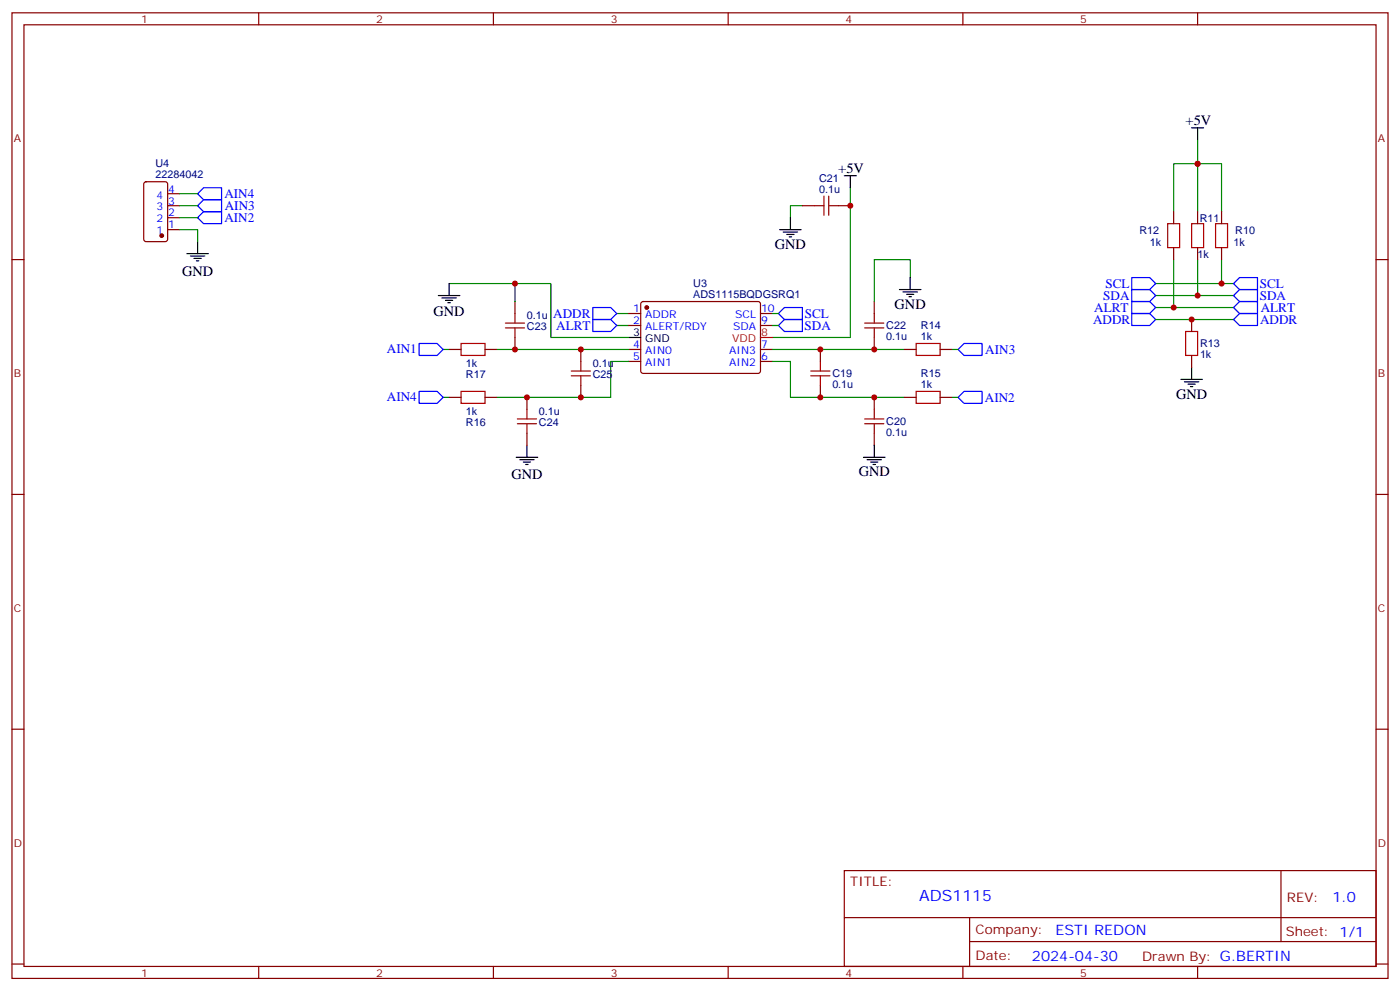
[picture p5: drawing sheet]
<svg xmlns="http://www.w3.org/2000/svg" width="412mm" height="292mm" viewBox="0 0 412 292" stroke-linecap="round" stroke-linejoin="round" font-family="sans-serif">
<g fill="none" stroke="#008700" stroke-width=".35">
<path d="M52.9 57h5.3M250.5 55.3v44.1h-23M352.8 41.2v21.1M52.9 67.6h5.3v3.6M52.9 64.1h5.3M52.9 60.6h5.3M236.4 60.6h-3.6v3.5M345.7 62.3v-14.1h14.1v14.1M345.7 76.4v14.2M352.8 76.4v10.6M359.8 76.4v7.1M132.3 83.5h19.4"/>
<path d="M151.7 88.8v-5.3h10.6v15.9h22.9M181.7 95.8h3.5M181.7 92.3h3.5M227.5 95.8h1.8M227.5 92.3h1.8M268.1 81.7v-5.3h-10.6v12.4M340.4 90.6h23M340.4 87h23M340.4 83.5h23M340.4 94.1h23M130.5 117h1.8M130.5 102.9h1.8"/>
<path d="M146.4 102.9h38.8M185.2 106.4h-5.3v10.6h-33.5M227.5 102.9h38.8M227.5 106.4h5.3v10.6h33.5M280.5 117h1.7M280.5 102.9h1.7"/>
</g>
<g fill="none" stroke="#000" stroke-width=".35">
<path d="M351 37.6h3.5M352.8 37.6v3.6M248.7 51.8h3.5M250.5 51.8v3.5M55 74.7h6.4M56.1 75.4h4.2M57.1 76.1h2.2M57.9 76.8h.7M58.2 71.2v3.5M229.7 67.6h6.3M230.7 68.3h4.2M231.8 69h2.1"/>
<path d="M232.5 69.7h.7M232.8 64.1v3.5M129.1 87h6.4M130.2 87.7h4.2M131.2 88.4h2.1M131.9 89.1h.7M132.3 83.5v3.5M185.2 99.4h3.5M264.9 85.3h6.4M266 86h4.2M267.1 86.7h2.1M267.8 87.4h.7"/>
<path d="M268.1 81.7v3.6M347.8 111.7h6.4M348.9 112.4h4.2M350 113.1h2.1M350.7 113.8h.7M351 108.2v3.5M152 134.7h6.4M153.1 135.4h4.2M154.2 136.1h2.1M154.9 136.8h.7M155.2 131.1v3.6M254.4 134.7h6.3"/>
<path d="M255.4 135.4h4.2M256.5 136.1h2.1M257.2 136.8h.7M257.5 131.1v3.6"/>
</g>
<g fill="none" stroke="#a10000" stroke-width=".35">
<path d="M242.7 57.7v5.7M244.1 57.7v5.7M239.9 60.6h2.8M244.1 60.6h2.8M344 65.9h3.5v7h-3.5zM351 65.9h3.5v7h-3.5zM358.1 65.9h3.5v7h-3.5zM148.9 96.6h5.6M148.9 95.1h5.6M151.7 92.3v2.8M151.7 96.6v2.8M254.7 96.6h5.6"/>
<path d="M254.7 95.1h5.6M257.5 92.3v2.8M257.5 96.6v2.8M349.2 97.6h3.6v7.1h-3.6zM135.8 115.3h7.1v3.5h-7.1zM135.8 101.1h7.1v3.6h-7.1zM168.3 110.7h5.6M168.3 109.3h5.6M171.1 106.4v2.9M171.1 110.7v2.8M238.8 110.7h5.7M238.8 109.3h5.7"/>
<path d="M241.7 106.4v2.9M241.7 110.7v2.8M269.9 101.1h7v3.6h-7zM269.9 115.3h7v3.5h-7zM152.4 124.8h5.6M152.4 123.4h5.6M155.2 120.5v2.9M155.2 124.8v2.8M254.7 124.8h5.6M254.7 123.4h5.6M257.5 120.5v2.9M257.5 124.8v2.8"/>
</g>
<g fill="none" stroke="#870000" stroke-width=".35">
<path d="M3.5 3.8h405.4v284.3h-405.4zM7.1 7.3h398.2v277.3h-398.2zM76.2 3.8v3.5M145.3 3.8v3.5M214.5 3.8v3.5M283.6 3.8v3.5M352.8 3.8v3.5M42.6 53.7l.4-.2h5.7l.6 .4 .1 16.5-.5 .7-5.9 .1-.6-.5-.1-16.5zM49.4 57h3.5M3.5 76.4h3.6M49.4 60.6h3.5M49.4 67.6h3.5"/>
<path d="M49.4 64.1h3.5M236.4 60.6h3.5M246.9 60.6h3.6M345.7 62.3v3.6M345.7 72.9v3.5M352.8 62.3v3.6M352.8 72.9v3.5M359.8 62.3v3.6M359.8 72.9v3.5M405.3 76.4h3.6M151.7 88.8v3.5M151.7 99.4v3.5"/>
<path d="M185.2 92.3h3.5M185.2 95.8h3.5M189 89l.4-.2h34.2l.4 .7-.1 20-.6 .5-34.1-.1-.5-.6v-19.8zM224 92.3h3.5M224 95.8h3.5M257.5 88.8v3.5M257.5 99.4v3.5M351 94.1v3.5M132.3 102.9h3.5M132.3 117h3.5M142.9 102.9h3.5M142.9 117h3.5"/>
<path d="M155.2 117v3.5M171.1 102.9v3.5M171.1 113.5v3.5M185.2 102.9h3.5M185.2 106.4h3.5M224 102.9h3.5M224 106.4h3.5M241.7 102.9v3.5M241.7 113.5v3.5M257.5 117v3.5M266.3 102.9h3.6M266.3 117h3.6"/>
<path d="M276.9 102.9h3.6M276.9 117h3.6M351 104.7v3.5M155.2 127.6v3.5M257.5 127.6v3.5M3.5 145.6h3.6M405.3 145.6h3.6M3.5 214.7h3.6M405.3 214.7h3.6M248.7 256.4h156.6v28.2h-156.6zM377.3 256.4v20.9M248.7 270.2h156.5"/>
<path d="M285.6 277.3h119.6M285.6 270.2v14.1M3.5 283.9h3.6M76.2 284.6v3.5M145.3 284.6v3.5M214.5 284.6v3.5M283.6 284.6v3.5M352.8 284.6v3.5M405.3 283.9h3.6"/>
</g>
<g fill="none" stroke="#00f" stroke-width=".35">
<path d="M58.2 57l1.8-1.7h5.3v3.5h-5.3zM58.2 64.1l1.8-1.8h5.3v3.6h-5.3zM58.2 60.6l1.8-1.8h5.3v3.5h-5.3zM174.6 94.1h5.3l1.8 1.7-1.8 1.8h-5.3zM174.6 90.6h5.3l1.8 1.7-1.8 1.8h-5.3zM229.3 92.3l1.8-1.7h5.3v3.5h-5.3zM229.3 95.8l1.8-1.7h5.3v3.5h-5.3zM333.4 81.7h5.3l1.7 1.8-1.7 1.8h-5.3zM333.4 85.3h5.3l1.7 1.7-1.7 1.8h-5.3zM333.4 88.8h5.3l1.7 1.8-1.7 1.7h-5.3zM333.4 92.3h5.3l1.7 1.8-1.7 1.7h-5.3zM363.4 90.6l1.7-1.8h5.3v3.5h-5.3z"/>
<path d="M363.4 87l1.7-1.7h5.3v3.5h-5.3zM365.1 92.3h5.3v3.5h-5.3l-1.7-1.7zM365.1 81.7h5.3v3.6h-5.3l-1.7-1.8zM123.5 115.3h5.3l1.7 1.7-1.7 1.8h-5.3zM123.5 101.1h5.3l1.7 1.8-1.7 1.8h-5.3zM282.2 102.9l1.8-1.8h5.3v3.6h-5.3zM282.2 117l1.8-1.7h5.3v3.5h-5.3z"/>
</g>
<g fill="#870000" stroke="#870000" stroke-width=".35">
<circle cx="190.5" cy="90.6" r=".53"/>
<circle cx="47.6" cy="69.4" r=".53"/>
</g>
<path d="M224 99.4h3.5" fill="none" stroke="#f00" stroke-width=".35"/>
<g fill="#c00">
<circle cx="352.8" cy="48.2" r=".88"/>
<circle cx="359.8" cy="83.5" r=".88"/>
<circle cx="345.7" cy="90.6" r=".88"/>
<circle cx="352.8" cy="87" r=".88"/>
<circle cx="351" cy="94.1" r=".88"/>
<circle cx="250.5" cy="60.6" r=".88"/>
<circle cx="151.7" cy="83.5" r=".88"/>
<circle cx="151.7" cy="102.9" r=".88"/>
<circle cx="241.7" cy="102.9" r=".88"/>
<circle cx="241.7" cy="117" r=".88"/>
<circle cx="257.5" cy="117" r=".88"/>
<circle cx="257.5" cy="102.9" r=".88"/>
<circle cx="155.2" cy="117" r=".88"/>
<circle cx="171.1" cy="117" r=".88"/>
<circle cx="171.1" cy="102.9" r=".88"/>
</g>
<text font-size="4.6" fill="#00f" x="270.8" y="265.4">ADS1115</text>
<g font-size="4.2">
<text x="349.2" y="36.9">+5V</text>
<text x="246.9" y="51">+5V</text>
<text x="228.2" y="73.3">GND</text>
<text x="53.6" y="81.2">GND</text>
<text x="127.7" y="93.1">GND</text>
<text x="263.5" y="90.9">GND</text>
<text x="346.4" y="117.4">GND</text>
<text x="150.6" y="141.1">GND</text>
<text x="252.9" y="140.3">GND</text>
</g>
<g font-size="4.2" fill="#00f">
<text x="392.5" y="265.6">1.0</text>
<text x="310.9" y="275.2">ESTI REDON</text>
<text x="304" y="283">2024-04-30</text>
</g>
<g font-size="3.9" fill="#00f">
<text x="66.1" y="58.2">AIN4</text>
<text x="66.1" y="65.4">AIN2</text>
<text x="66.2" y="61.9">AIN3</text>
<text x="325" y="88.3">SDA</text>
<text x="325.6" y="84.8">SCL</text>
<text x="371.1" y="88.3">SDA</text>
<text x="371.1" y="84.8">SCL</text>
<text x="163" y="93.5">ADDR</text>
<text x="237.1" y="93.6">SCL</text>
<text x="322" y="95.3">ADDR</text>
<text x="322.3" y="91.9">ALRT</text>
<text x="371.2" y="95.3">ADDR</text>
<text x="371.4" y="91.9">ALRT</text>
<text x="163.8" y="97.1">ALRT</text>
<text x="237" y="97.2">SDA</text>
<text x="114" y="104.1">AIN1</text>
<text x="290.2" y="104.2">AIN3</text>
<text x="114" y="118.2">AIN4</text>
<text x="290.1" y="118.3">AIN2</text>
</g>
<g font-size="3.9" fill="#800">
<text x="250.5" y="260.9">TITLE:</text>
<text x="379.1" y="265.6">REV:</text>
<text x="287.4" y="275.1">Company:</text>
<text x="378.7" y="275.8">Sheet: 1/1</text>
<text x="287.4" y="282.8">Date:</text>
<text x="336.4" y="282.9">Drawn By: G.BERTIN</text>
</g>
<g font-size="3.2" fill="#800">
<text x="41.6" y="6.8">1</text>
<text x="110.8" y="6.8">2</text>
<text x="179.9" y="6.8">3</text>
<text x="249.1" y="6.8">4</text>
<text x="318.2" y="6.8">5</text>
<text x="4.1" y="41.9">A</text>
<text x="405.9" y="41.9">A</text>
<text x="4.1" y="111">B</text>
<text x="405.9" y="111">B</text>
<text x="4.1" y="180.2">C</text>
<text x="405.9" y="180.2">C</text>
<text x="4.1" y="249.3">D</text>
<text x="405.9" y="249.3">D</text>
<text x="41.6" y="287.6">1</text>
<text x="110.8" y="287.6">2</text>
<text x="179.9" y="287.6">3</text>
<text x="249.1" y="287.6">4</text>
<text x="318.2" y="287.6">5</text>
</g>
<g font-size="3.2" fill="#000080">
<text x="45.8" y="52.5">22284042</text>
<text x="45.8" y="49.2">U4</text>
<text x="241.3" y="53.5">C21</text>
<text x="241.3" y="56.7">0.1u</text>
<text x="353.4" y="65.3">R11</text>
<text x="335.6" y="68.8">R12</text>
<text x="363.9" y="68.8">R10</text>
<text x="338.7" y="72.3">1k</text>
<text x="352.8" y="75.9">1k</text>
<text x="363.4" y="72.3">1k</text>
<text x="204.2" y="87.6">ADS1115BQDGSRQ1</text>
<text x="204.2" y="84.6">U3</text>
<text x="155.2" y="94">0.1u</text>
<text x="155.2" y="97.2">C23</text>
<text x="261.1" y="100.2">0.1u</text>
<text x="261.1" y="97">C22</text>
<text x="271.3" y="100.1">1k</text>
<text x="271.3" y="96.9">R14</text>
<text x="353.5" y="105.5">1k</text>
<text x="353.5" y="102.3">R13</text>
<text x="137.2" y="108.2">1k</text>
<text x="137.2" y="111.4">R17</text>
<text x="174.6" y="108.1">0.1u</text>
<text x="174.6" y="111.3">C25</text>
<text x="245.2" y="111.1">C19</text>
<text x="271.3" y="111">R15</text>
<text x="245.2" y="114.3">0.1u</text>
<text x="271.3" y="114.2">1k</text>
<text x="137.2" y="122.3">1k</text>
<text x="137.2" y="125.5">R16</text>
<text x="158.7" y="122.2">0.1u</text>
<text x="158.7" y="125.4">C24</text>
<text x="261.1" y="125.2">C20</text>
<text x="261.1" y="128.4">0.1u</text>
</g>
<g font-size="3.2" fill="#00f">
<text x="46.1" y="58.5">4</text>
<text x="49.6" y="56.7">4</text>
<text x="46.1" y="65.5">2</text>
<text x="46.1" y="62">3</text>
<text x="49.6" y="63.7">2</text>
<text x="49.6" y="60.2">3</text>
<text x="46.1" y="69">1</text>
<text x="49.6" y="67.3">1</text>
<text x="186.5" y="92">1</text>
<text x="186.5" y="95.5">2</text>
<text x="190" y="93.7">ADDR</text>
<text x="216.6" y="93.7">SCL</text>
<text x="224.2" y="95.5">9</text>
<text x="224.2" y="92">10</text>
<text x="190" y="97.3">ALERT/RDY</text>
<text x="215.9" y="97.3">SDA</text>
<text x="186.5" y="102.6">4</text>
<text x="186.5" y="106.1">5</text>
<text x="190" y="104.3">AIN0</text>
<text x="190" y="107.8">AIN1</text>
<text x="214.8" y="107.8">AIN2</text>
<text x="214.8" y="104.3">AIN3</text>
<text x="224.2" y="106.1">6</text>
<text x="224.2" y="102.6">7</text>
</g>
<g font-size="3.2">
<text x="186.5" y="99">3</text>
<text x="190" y="100.8">GND</text>
</g>
<g font-size="3.2" fill="#f00">
<text x="215.6" y="100.8">VDD</text>
<text x="224.2" y="99">8</text>
</g>
</svg>
